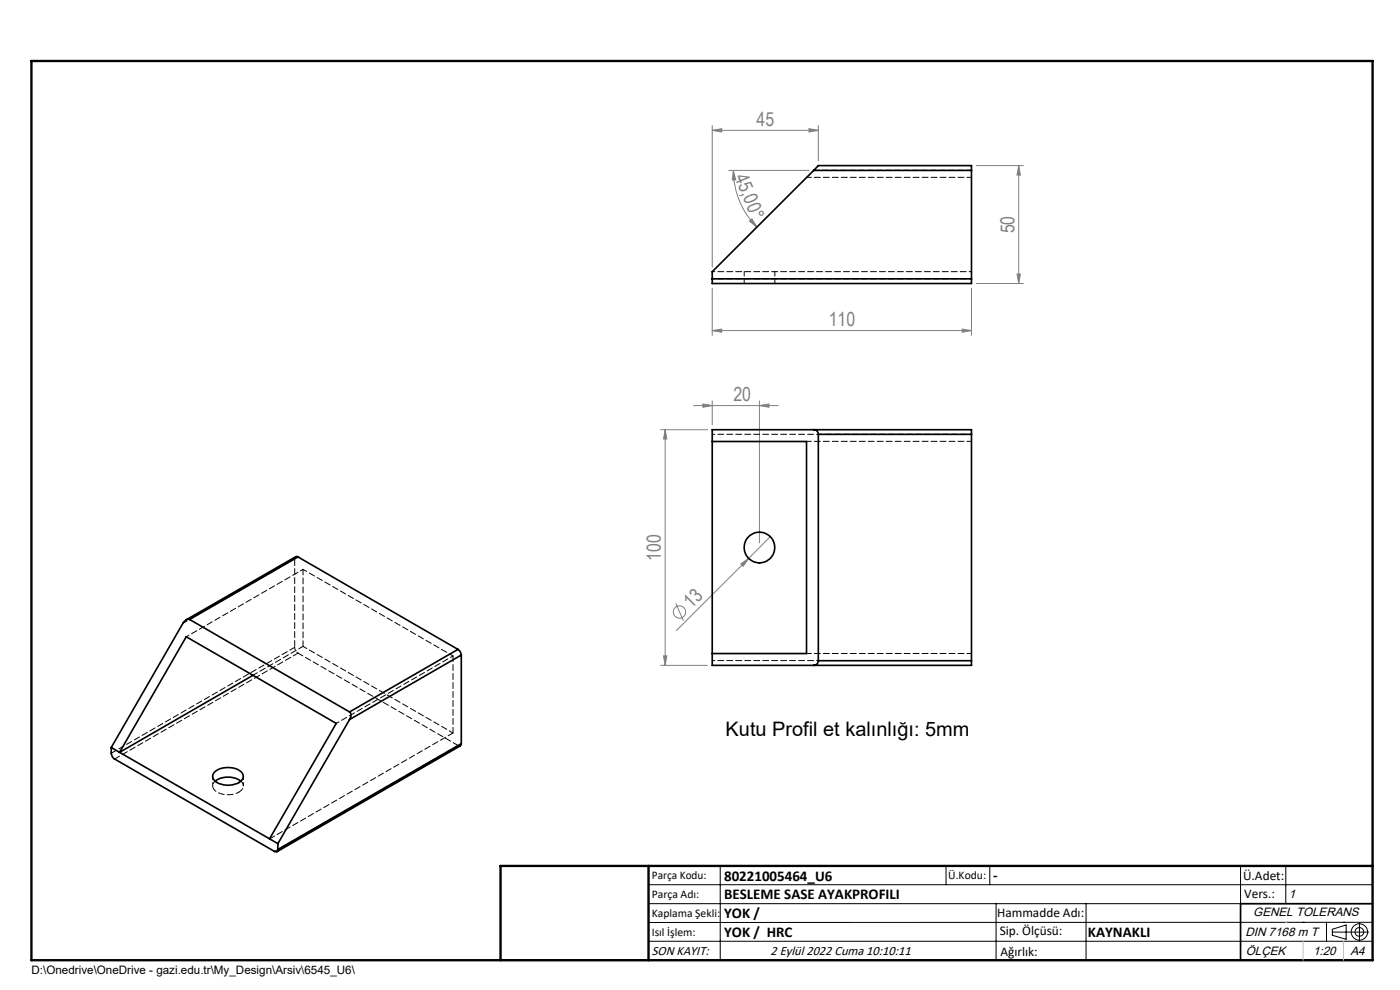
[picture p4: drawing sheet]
<svg xmlns="http://www.w3.org/2000/svg" width="297mm" height="210mm" viewBox="0 0 297 210" stroke-linecap="round" stroke-linejoin="round" font-family="sans-serif">
<g fill="none" stroke="#808080" stroke-width=".21">
<path d="M151.1 27.6l2-.3v.7zM151.1 26.6v30M151.1 27.6h22.5M154.6 36.2h17M155.6 36.2l.5 1.9-.7 .1zM155.6 36.2a17.1 17.1 0 0 0 5 12M171.6 27.3l2 .3-2 .4zM173.6 26.6v7.5M207.1 35.1h10M216.1 35.1l.4 2h-.7zM216.1 35.1v25M159 46.9l.5-.4 1.1 1.7z"/>
<path d="M215.8 58.1h.7l-.4 2zM151.1 70.1l2-.3v.7zM151.1 61.1v10M151.1 70.1h55M204.1 69.8l2 .3-2 .4zM206.1 61.1v10M207.1 60.1h10M140.1 91.1h10M141.1 91.1l.4 2h-.7zM141.1 91.1v50M147.1 86h18M149.1 85.7l2 .3-2 .4z"/>
<path d="M151.1 85v5.1M161.1 86l2-.3v.7zM161.1 85v30.1M157.2 119.6l1.6-1.1-1.1 1.6zM158.8 118.5l-15.3 15.2M163.4 113.8l-4.6 4.7M140.8 139.1h.7l-.4 2zM143.4 128l1.6 3.6M140.1 141.1h10"/>
<circle cx="144.1" cy="129.8" r="1.3"/>
</g>
<g fill="none" stroke="#000" stroke-width=".21">
<path d="M137.6 187.7h153.6M137.6 191.7h153.6M137.6 199.7h153.6M152.8 183.7v20M200.7 183.7v4M210 183.7v4M211.3 191.7v12M230.4 191.7v12M263.2 183.7v20M272.8 183.7v8M276.4 195.6h.1M281.4 195.6v4.1"/>
<path d="M282.6 197.7h7.8M282.6 197.1l3-.9v3l-3-.8zM285 195.6h.1M288.4 195.8v3.8M291.2 195.6l-153.6 .1"/>
<circle cx="288.4" cy="197.7" r="1.74"/>
<circle cx="288.4" cy="197.7" r=".93"/>
</g>
<path d="M291.2 191.7h-28v12M106.2 203.7h185" fill="none" stroke="#000" stroke-width=".35"/>
<path d="M6.7 12.9h284.5v190.8h-284.5zM137.6 183.7v20M291.2 183.7h-185v20" fill="none" stroke="#000" stroke-width=".5"/>
<path d="M272.8 195.6h.1M276.4 199.7v4M285 199.7v4" fill="none" stroke="#c0c0c0" stroke-width=".21"/>
<g fill="#808080">
<path d="M157.2 119.6l1.6-1.1-1.1 1.6z"/>
<path d="M161.1 86l2-.3v.7zM149.1 85.7l2 .3-2 .4z"/>
<path d="M151.1 70.1l2-.3v.7zM204.1 69.8l2 .3-2 .4zM151.1 27.6l2-.3v.7zM171.6 27.3l2 .3-2 .4z"/>
<path d="M215.8 58.1h.7l-.4 2zM216.1 35.1l.4 2h-.7z"/>
<path d="M141.1 91.1l.4 2h-.7zM140.8 139.1h.7l-.4 2z"/>
<path d="M155.6 36.2l.5 1.9-.7 .1zM159 46.9l.5-.4 1.1 1.7z"/>
</g>
<g fill="none" stroke="#000" stroke-width=".35">
<path d="M172.6 36.2l1-1.1h32.5v1.1M172.6 36.2l-21.5 21.4v1.6M172.6 36.2h33.5M206.1 36.2v23M151.1 59.2v.9h55v-.9M151.1 59.2h55M151.1 93.7h20v44.9h-20M172.6 91.1a.96 .96 0 0 1 1 1M173.6 92.1v48.1M173.6 92.1h32.5M206.1 92.1v-1h-55v50h55v-.9M206.1 92.1v48.1"/>
<path d="M63.2 118.1h-.5l-23.2 13.4M63.2 118.1l34 19.7M63.2 118.1l-23 13.3M40.2 131.4a1.25 1.25 0 0 0-1.4 .8l-15.2 26.4M40.2 131.4l34 19.6M97.2 137.8l.4 .5 .3 .7M97.2 137.8l-23 13.2M97.9 139v18.8M97.9 139l-23.7 13.6M23.6 158.6v1.2a1.6 1.6 0 0 0 .7 1.2l33.9 19.6a.43 .43 0 0 0 .6 .1 .43 .43 0 0 0 .1-.5M23.6 158.6l33.6 19.3M53.7 143.3l-28.3 16.3 14.1-24.5 31.8 18.3-14.1 24.5"/>
<path d="M74.2 151a1.11 1.11 0 0 1 0 1.6M74.2 152.6l-15.3 26.4M97.9 157.8l-.3 .4-38.8 22.4M97.9 157.8l-39 22.4M173.6 140.2a.95 .95 0 0 1-1 .9M173.6 140.2h32.5M45.5 163.8a4.5 4.5 0 0 1 5.9 .2 1.49 1.49 0 0 1-1.1 2.2 4.6 4.6 0 0 1-4.9-.8l-.3-.5v-.5zM45.6 165.7a4.8 4.8 0 0 1 5.5 0M57.2 177.9l1.7 1.1M58.9 179v1.2"/>
<circle cx="161.1" cy="116.1" r="3.3"/>
</g>
<path d="M151.1 57.6h55M151.1 59.1h55M151.1 92.1h55M151.1 140.1h55" fill="none" stroke="#000" stroke-width=".21" stroke-dasharray="1.3 .6" stroke-dashoffset=".8"/>
<path d="M171.1 37.6h35M157.9 57.6v2.5M164.4 60.1v-2.5M171.1 93.6h35M38.8 132.2l23.7-13.7M171.1 138.6h35" fill="none" stroke="#000" stroke-width=".21" stroke-dasharray="1.3 .6" stroke-dashoffset=".3"/>
<path d="M172.6 36.1h33.5M63.2 138.5l34 19.6M64.3 120.8v16.3M23.6 159.8l38.9-22.5M96.1 155.5v-16.4M24.3 161l38.9-22.5M50.7 168a1.35 1.35 0 0 0 .4-2.3M57.2 177.9l38.9-22.4M58.3 180.6l38.9-22.5" fill="none" stroke="#000" stroke-width=".21" stroke-dasharray="1.3 .6" stroke-dashoffset=".1"/>
<path d="M62.7 118.1l-.2 .4M97.2 158.1l.5 .1" fill="none" stroke="#000" stroke-width=".21" stroke-dasharray="1.3 .6"/>
<path d="M53.7 143.2l10.6-6.1" fill="none" stroke="#000" stroke-width=".21" stroke-dasharray="1.3 .6" stroke-dashoffset=".2"/>
<path d="M64.3 137.1l31.8 18.4M96.1 139.1l-31.8-18.3" fill="none" stroke="#000" stroke-width=".21" stroke-dasharray="1.3 .6" stroke-dashoffset=".4"/>
<path d="M39.5 135.1l24.8-14.3M71.4 153.4l24.7-14.3M45.1 164.7v2M45.6 165.7a1.34 1.34 0 0 0 .5 2.3 5.1 5.1 0 0 0 4.6 0M51.6 166.7v-2" fill="none" stroke="#000" stroke-width=".21" stroke-dasharray="1.3 .6" stroke-dashoffset=".6"/>
<path d="M62.5 118.5v18.8" fill="none" stroke="#000" stroke-width=".21" stroke-dasharray="1.3 .6" stroke-dashoffset="-.2"/>
<path d="M62.5 137.3a1.56 1.56 0 0 0 .7 1.2" fill="none" stroke="#000" stroke-width=".21" stroke-dasharray="1.3 .6" stroke-dashoffset=".7"/>
<text font-size="4.2" x="153.9" y="156.1">Kutu Profil et kalınlığı: 5mm</text>
<g font-size="4.1" fill="#808080">
<text x="160.5" y="26.7">45</text>
<text x="155.8" y="37.5" transform="rotate(68 155.8 37.5)">45,00°</text>
<text x="215.2" y="49.5" transform="rotate(-90 215.2 49.5)">50</text>
<text x="175.8" y="69.2">110</text>
<text x="155.6" y="85.1">20</text>
<text x="140.2" y="118.9" transform="rotate(-90 140.2 118.9)">100</text>
<text x="146.7" y="129.3" transform="rotate(-45 146.7 129.3)">13</text>
</g>
<g font-size="3.2">
<text x="153.6" y="186.8">80221005464_U6</text>
<text x="153.6" y="190.8">BESLEME SASE AYAKPROFILI</text>
<text x="210.7" y="186.6">-</text>
<text x="153.6" y="194.8">YOK /</text>
<text x="153.6" y="198.8">YOK / HRC</text>
<text x="230.8" y="198.7">KAYNAKLI</text>
</g>
<g font-size="2.8">
<text x="263.7" y="186.7">Ü.Adet:</text>
<text x="263.9" y="190.5">Vers.:</text>
<text x="211.5" y="194.5">Hammadde Adı:</text>
<text x="138.3" y="202.6">SON KAYIT:</text>
<text x="163.5" y="202.6">2 Eylül 2022 Cuma 10:10:11</text>
<text x="212.1" y="198.4">Sip. Ölçüsü:</text>
<text x="212.2" y="202.7">Ağırlık:</text>
</g>
<g font-size="2.6">
<text x="273.4" y="190.4">1</text>
<text x="265.9" y="194.4">GENEL TOLERANS</text>
<text x="264.2" y="198.5">DIN 7168 m T</text>
<text x="264.3" y="202.6">ÖLÇEK</text>
<text x="278.5" y="202.6">1:20</text>
<text x="286.5" y="202.6">A4</text>
</g>
<g font-size="2.5">
<text x="138.3" y="186.4">Parça Kodu:</text>
<text x="138.3" y="190.5">Parça Adı:</text>
<text x="201.2" y="186.5">Ü.Kodu:</text>
<text x="138.3" y="194.5">Kaplama Şekli:</text>
<text x="138.3" y="198.6">Isıl İşlem:</text>
<text x="6.7" y="206.7">D:\Onedrive\OneDrive - gazi.edu.tr\My_Design\Arsiv\6545_U6\</text>
</g>
</svg>
